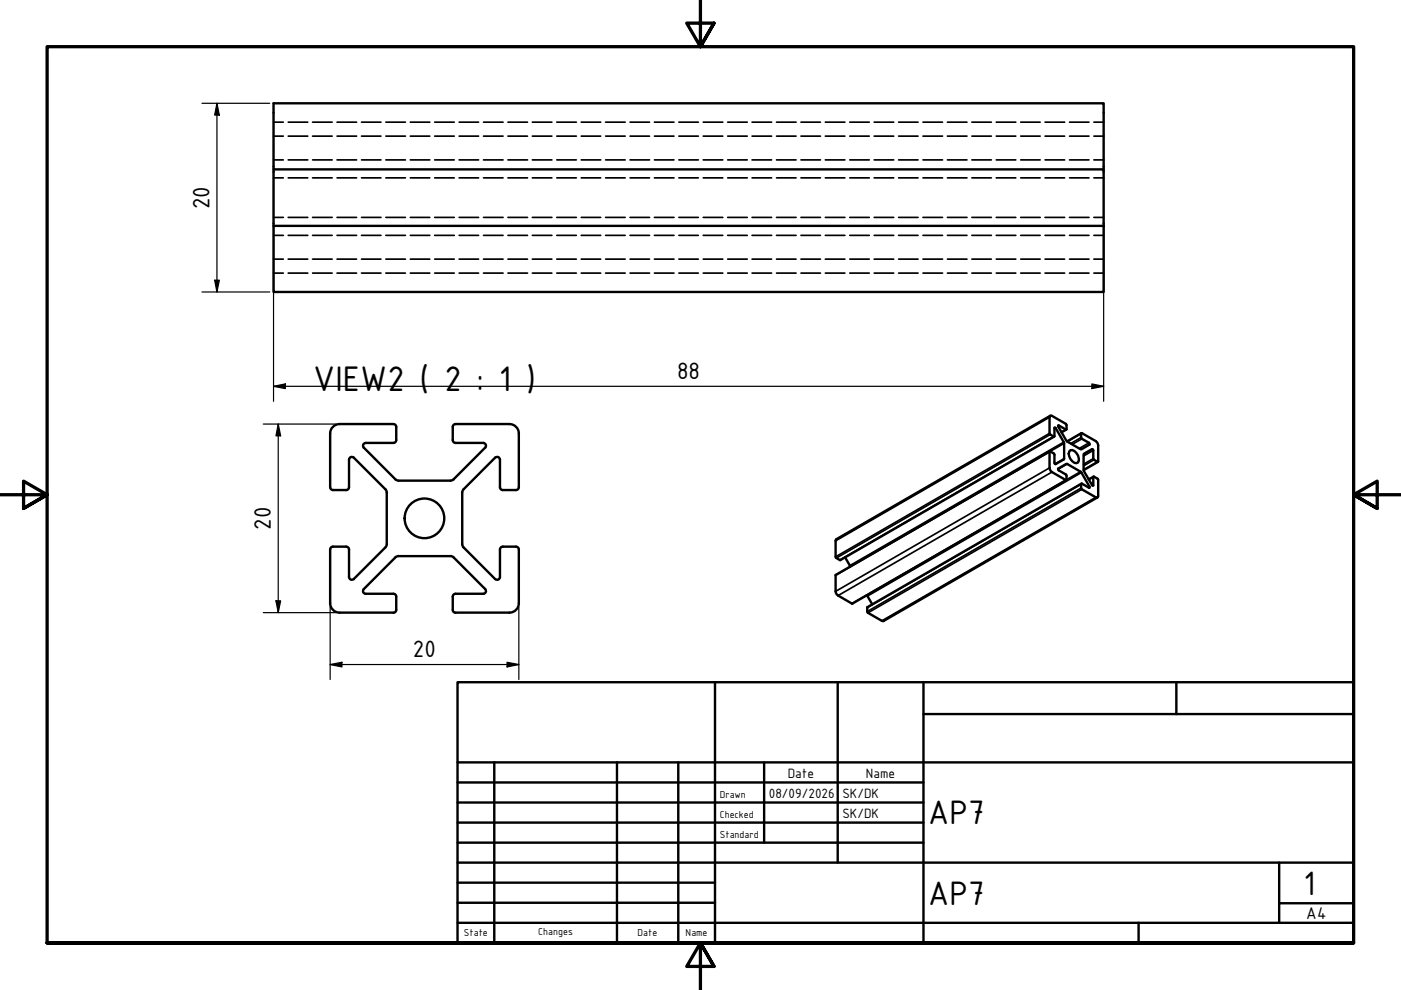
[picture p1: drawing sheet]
<svg xmlns="http://www.w3.org/2000/svg" width="297mm" height="210mm" viewBox="0 0 297 210" stroke-linecap="round" stroke-linejoin="round" font-family="sans-serif">
<!-- layer: Hidden (ISO) -->
<g fill="none" stroke="#000" stroke-width=".36">
<path d="M58 25.9h2.1M58 33.9h2.1M58 28.9h2.1M58 37.7h2.1M61.1 25.9h4.2M61.1 33.9h4.2M61.1 28.9h4.2M61.1 37.7h4.2M66.3 25.9h4.1M66.3 33.9h4.1M66.3 28.9h4.1M66.3 37.7h4.1"/>
<path d="M71.5 25.9h4.1M71.5 33.9h4.1M71.5 28.9h4.1M71.5 37.7h4.1M76.6 25.9h4.2M76.6 33.9h4.2M76.6 28.9h4.2M76.6 37.7h4.2M81.8 25.9h4.2M81.8 33.9h4.2M81.8 28.9h4.2M81.8 37.7h4.2"/>
<path d="M87 25.9h4.1M87 33.9h4.1M87 28.9h4.1M87 37.7h4.1M92.2 25.9h4.1M92.2 33.9h4.1M92.2 28.9h4.1M92.2 37.7h4.1M97.3 25.9h4.2M97.3 33.9h4.2M97.3 28.9h4.2M97.3 37.7h4.2"/>
<path d="M102.5 25.9h4.2M102.5 33.9h4.2M102.5 28.9h4.2M102.5 37.7h4.2M107.7 25.9h4.1M107.7 33.9h4.1M107.7 28.9h4.1M107.7 37.7h4.1M112.9 25.9h4.1M112.9 33.9h4.1M112.9 28.9h4.1M112.9 37.7h4.1"/>
<path d="M118 25.9h4.2M118 33.9h4.2M118 28.9h4.2M118 37.7h4.2M123.2 25.9h4.2M123.2 33.9h4.2M123.2 28.9h4.2M123.2 37.7h4.2M128.4 25.9h4.1M128.4 33.9h4.1M128.4 28.9h4.1M128.4 37.7h4.1"/>
<path d="M133.6 25.9h4.1M133.6 33.9h4.1M133.6 28.9h4.1M133.6 37.7h4.1M138.7 25.9h4.2M138.7 33.9h4.2M138.7 28.9h4.2M138.7 37.7h4.2M143.9 25.9h4.2M143.9 33.9h4.2M143.9 28.9h4.2M143.9 37.7h4.2"/>
<path d="M149.1 25.9h4.1M149.1 33.9h4.1M149.1 28.9h4.1M149.1 37.7h4.1M154.3 25.9h4.1M154.3 33.9h4.1M154.3 28.9h4.1M154.3 37.7h4.1M159.4 25.9h4.2M159.4 33.9h4.2M159.4 28.9h4.2M159.4 37.7h4.2"/>
<path d="M164.6 25.9h4.2M164.6 33.9h4.2M164.6 28.9h4.2M164.6 37.7h4.2M169.8 25.9h4.1M169.8 33.9h4.1M169.8 28.9h4.1M169.8 37.7h4.1M175 25.9h4.1M175 33.9h4.1M175 28.9h4.1M175 37.7h4.1"/>
<path d="M180.2 25.9h4.1M180.2 33.9h4.1M180.2 28.9h4.1M180.2 37.7h4.1M185.3 25.9h4.2M185.3 33.9h4.2M185.3 28.9h4.2M185.3 37.7h4.2M190.5 25.9h4.1M190.5 33.9h4.1M190.5 28.9h4.1M190.5 37.7h4.1"/>
<path d="M195.7 25.9h4.1M195.7 33.9h4.1M195.7 28.9h4.1M195.7 37.7h4.1M200.9 25.9h4.1M200.9 33.9h4.1M200.9 28.9h4.1M200.9 37.7h4.1M206.1 25.9h4.1M206.1 33.9h4.1M206.1 28.9h4.1M206.1 37.7h4.1"/>
<path d="M211.2 25.9h4.2M211.2 33.9h4.2M211.2 28.9h4.2M211.2 37.7h4.2M216.4 25.9h4.1M216.4 33.9h4.1M216.4 28.9h4.1M216.4 37.7h4.1M221.6 25.9h4.1M221.6 33.9h4.1M221.6 28.9h4.1M221.6 37.7h4.1"/>
<path d="M226.8 25.9h4.1M226.8 33.9h4.1M226.8 28.9h4.1M226.8 37.7h4.1M231.9 25.9h2.1M231.9 33.9h2.1M231.9 28.9h2.1M231.9 37.7h2.1M58 49.9h2.1M58 57.9h2.1M58 54.9h2.1M58 46.1h2.1"/>
<path d="M61.1 49.9h4.2M61.1 57.9h4.2M61.1 54.9h4.2M61.1 46.1h4.2M66.3 49.9h4.1M66.3 57.9h4.1M66.3 54.9h4.1M66.3 46.1h4.1M71.5 49.9h4.1M71.5 57.9h4.1M71.5 54.9h4.1M71.5 46.1h4.1"/>
<path d="M76.6 49.9h4.2M76.6 57.9h4.2M76.6 54.9h4.2M76.6 46.1h4.2M81.8 49.9h4.2M81.8 57.9h4.2M81.8 54.9h4.2M81.8 46.1h4.2M87 49.9h4.1M87 57.9h4.1M87 54.9h4.1M87 46.1h4.1"/>
<path d="M92.2 49.9h4.1M92.2 57.9h4.1M92.2 54.9h4.1M92.2 46.1h4.1M97.3 49.9h4.2M97.3 57.9h4.2M97.3 54.9h4.2M97.3 46.1h4.2M102.5 49.9h4.2M102.5 57.9h4.2M102.5 54.9h4.2M102.5 46.1h4.2"/>
<path d="M107.7 49.9h4.1M107.7 57.9h4.1M107.7 54.9h4.1M107.7 46.1h4.1M112.9 49.9h4.1M112.9 57.9h4.1M112.9 54.9h4.1M112.9 46.1h4.1M118 49.9h4.2M118 57.9h4.2M118 54.9h4.2M118 46.1h4.2"/>
<path d="M123.2 49.9h4.2M123.2 57.9h4.2M123.2 54.9h4.2M123.2 46.1h4.2M128.4 49.9h4.1M128.4 57.9h4.1M128.4 54.9h4.1M128.4 46.1h4.1M133.6 49.9h4.1M133.6 57.9h4.1M133.6 54.9h4.1M133.6 46.1h4.1"/>
<path d="M138.7 49.9h4.2M138.7 57.9h4.2M138.7 54.9h4.2M138.7 46.1h4.2M143.9 49.9h4.2M143.9 57.9h4.2M143.9 54.9h4.2M143.9 46.1h4.2M149.1 49.9h4.1M149.1 57.9h4.1M149.1 54.9h4.1M149.1 46.1h4.1"/>
<path d="M154.3 49.9h4.1M154.3 57.9h4.1M154.3 54.9h4.1M154.3 46.1h4.1M159.4 49.9h4.2M159.4 57.9h4.2M159.4 54.9h4.2M159.4 46.1h4.2M164.6 49.9h4.2M164.6 57.9h4.2M164.6 54.9h4.2M164.6 46.1h4.2"/>
<path d="M169.8 49.9h4.1M169.8 57.9h4.1M169.8 54.9h4.1M169.8 46.1h4.1M175 49.9h4.1M175 57.9h4.1M175 54.9h4.1M175 46.1h4.1M180.2 49.9h4.1M180.2 57.9h4.1M180.2 54.9h4.1M180.2 46.1h4.1"/>
<path d="M185.3 49.9h4.2M185.3 57.9h4.2M185.3 54.9h4.2M185.3 46.1h4.2M190.5 49.9h4.1M190.5 57.9h4.1M190.5 54.9h4.1M190.5 46.1h4.1M195.7 49.9h4.1M195.7 57.9h4.1M195.7 54.9h4.1M195.7 46.1h4.1"/>
<path d="M200.9 49.9h4.1M200.9 57.9h4.1M200.9 54.9h4.1M200.9 46.1h4.1M206.1 49.9h4.1M206.1 57.9h4.1M206.1 54.9h4.1M206.1 46.1h4.1M211.2 49.9h4.2M211.2 57.9h4.2M211.2 54.9h4.2M211.2 46.1h4.2"/>
<path d="M216.4 49.9h4.1M216.4 57.9h4.1M216.4 54.9h4.1M216.4 46.1h4.1M221.6 49.9h4.1M221.6 57.9h4.1M221.6 54.9h4.1M221.6 46.1h4.1M226.8 49.9h4.1M226.8 57.9h4.1M226.8 54.9h4.1M226.8 46.1h4.1"/>
<path d="M231.9 49.9h2.1M231.9 57.9h2.1M231.9 54.9h2.1M231.9 46.1h2.1"/>
</g>
<!-- layer: Visible (ISO) -->
<g fill="none" stroke="#000" stroke-width=".51">
<path d="M58 35.9v12M234 35.9v-14h-176v14h176v12M58 47.9h176v14h-176zM72 89.9a2 2 0 0 0-2 2v11.4a.6 .6 0 0 0 .6 .6h2.8a.6 .6 0 0 0 .6-.6v-5.8a.6 .6 0 0 1 .4-.6 .6 .6 0 0 1 .6 .1M72 89.9h11.4M75 97l6.7 6.7 .3 .5v11.2M77.2 94.9l6.6 6.7 .7 .3h11.2l.5-.3 6.6-6.7M77.6 93.9a.6 .6 0 0 0-.6 .4 .6 .6 0 0 0 .1 .6M77.6 93.9h5.8M83.4 89.9a.6 .6 0 0 1 .6 .6M84 90.5v2.8a.6 .6 0 0 1-.6 .6M96 90.5v2.8a.6 .6 0 0 0 .6 .6"/>
<path d="M96.6 89.9a.6 .6 0 0 0-.6 .6M96.6 89.9h11.4M96.6 93.9h5.8M102.4 93.9a.6 .6 0 0 1 .6 .4 .6 .6 0 0 1-.1 .6M108 89.9a2 2 0 0 1 2 2v11.4a.6 .6 0 0 1-.6 .6h-2.8a.6 .6 0 0 1-.6-.6v-5.8a.6 .6 0 0 0-.4-.6 .6 .6 0 0 0-.6 .1l-6.7 6.7M222.6 95.7l-45.4 26.2v3.8l.5 .6 3 1.7 45.4-26.2M222.6 88.2h.4l3 1.7 .1 .2v1l-1.6-.9-.1 .2 1.7 3 3 1.8 .2 .1 1.7-1.1-.1-.3-1.6-1v-1.1l3.3 2 .2 .6v3.5l-1-.5v-1.9l-.3-.3-1.8 1.2v3.2l1.9 3.4 .2-.1v-1.8l1 .5v3.8h-.5l-2.9-1.6-.2-.3 .1-1 1.6 .9 .1-.2-1.7-3-3-1.8h-.2l-1.8 1.1 .2 .2 1.6 1v1.1l-3.3-1.9-.3-.7v-3.4l.2-.1 .8 .5 .1 1.9 .1 .3 1.8-1 .1-3.4-1.9-3.4-.1 .1-.1 1.9-.9-.6zM222.7 88.2l-45.4 26.1-.1 .4v3.5l1 .6 45.3-26.2M226.1 91.1l-1 .6M226.9 95.5a1.86 1.86 0 0 1 1.7 2.6 1.19 1.19 0 0 1-1.7-.8 1.35 1.35 0 0 1 0-1.8zM229.3 91.8l-3.1 1.8M232.8 97.9l-3.1 1.8"/>
<path d="M82 115.4l-.3 .7-6.7 6.7M84.5 117.9l-.7 .3-6.6 6.7M84.5 117.9h11M95.5 117.9l.7 .3 6.6 6.7M98 115.4l.3 .7M98.3 103.7l-.3 .7v11M98.3 116.1l6.7 6.7a.6 .6 0 0 0 .6 .1 .6 .6 0 0 0 .4-.6v-5.8a.6 .6 0 0 1 .6-.6h2.8a.6 .6 0 0 1 .6 .6v11.4a2 2 0 0 1-2 2M179.2 118.2l1.1 1.9M229.3 102.5l-45.4 26.2v1.1l3.1 1.8 .3 .1 45.4-26.2M231.8 101.1l-1 .5M72 129.9h11.4M75 122.8a.6 .6 0 0 1-.6 .1 .6 .6 0 0 1-.4-.6v-5.8a.6 .6 0 0 0-.6-.6h-2.8a.6 .6 0 0 0-.6 .6v11.4a2 2 0 0 0 2 2"/>
<path d="M77.1 124.9a.6 .6 0 0 0-.1 .6 .6 .6 0 0 0 .6 .4M77.6 125.9h5.8M83.4 125.9a.6 .6 0 0 1 .6 .6M84 129.3a.6 .6 0 0 1-.6 .6M84 126.5v2.8M96 129.3a.6 .6 0 0 0 .6 .6M96 126.5v2.8M96.6 125.9a.6 .6 0 0 0-.6 .6M96.6 129.9h11.4M96.6 125.9h5.8M102.9 124.9a.6 .6 0 0 1 .1 .6 .6 .6 0 0 1-.6 .4M183.8 126.2l1.1 1.9"/>
<circle cx="90" cy="109.9" r="4.2"/>
</g>
<!-- layer: Visible Narrow (ISO) -->
<g fill="none" stroke="#000" stroke-width=".36">
<path d="M222.5 95.8l-45.3 26.2M222.5 99.2l-45.3 26.2M222.5 88.5l-45.3 26.2M222.5 91.9l-45.3 26.2M222.7 92.1l-45.4 26.2M223.4 92.6l-45.3 26.1M223.8 90.8l-.2 .1M224.5 90.2l-.2 .1M225.5 93.7l-45.3 26.2M225.6 94l-2.9 1.7M225.6 97.3l-1.9 1.1M226 91.1l-1 .5"/>
<path d="M226.3 98.4l-2 1.1M229.2 91.9l-2.9 1.7M229.2 92.8l-2.2 1.2M229.4 93l-2.1 1.2M230.9 93.9l-2.1 1.2M231.8 95.5l-2.1 1.2M231.8 97.2l-2.1 1.2M231.9 97.5l-2.2 1.3M232.7 97.9l-3 1.7M223 100.1l-45.3 26.2M226 101.8l-45.4 26.2M229.1 100l-3 1.7"/>
<path d="M229.2 102.7l-45.3 26.1M229.2 103.5l-45.3 26.2M229.3 100.2l-45.4 26.2M229.4 103.8l-45.4 26.1M231 103.2l-.3 .1M231.8 101.1l-.9 .6M231.8 102.9l-.2 .1M232.3 105.4l-45.3 26.2"/>
</g>
<!-- layer: Border (ISO) -->
<path d="M148.5 -.1v10l-2.9-5h5.8l-2.9 5 2.9-5M0 104.9h10l-5-2.9v5.8l5-2.9-5 2.9M297 104.9h-10l5-2.9v5.8l-5-2.9 5 2.9M10 199.9v-190h277v190h-277h277M151.4 204.9l-2.9-5 2.9 5h-5.8l2.9-5v10" fill="none" stroke="#000" stroke-width=".7"/>
<!-- layer: Title (ISO) -->
<g fill="none" stroke="#000" stroke-width=".51">
<path d="M97 144.6h190v55.3h-190zM151.6 144.6v55.3M177.6 144.6v38.3M195.8 151.4h91.2M195.8 144.6v55.3M249.4 144.6v6.8M97 165.9h98.8M97 170.2h98.8M97 174.4h98.8M97 178.7h98.8M97 161.6h190M104.8 161.6v38.3"/>
<path d="M130.8 161.6v38.3M143.8 161.6v38.3M162 161.6v17.1M97 195.7h190M97 182.9h190M97 187.1h54.6M97 191.4h54.6M241.4 195.7v4.2M271.2 191.5h15.8M271.2 182.9v12.8"/>
</g>
<!-- layer: Dimension (ISO) -->
<g fill="none" stroke="#000" stroke-width=".25">
<path d="M42.8 21.9h14.4M46 21.9l.5 2.5h-1zM46 21.9v40M45.5 59.4h1l-.5 2.5zM58 48.2v36.9M234 48.2v36.9M42.8 61.9h14.4M55.8 89.9h15.4M58 81.9l2.5-.5v1zM58 81.9h176M59 89.9l.5 2.5h-1zM59 89.9v40"/>
<path d="M231.5 81.4l2.5 .5-2.5 .5zM55.8 129.9h15.4M58.5 127.4h1l-.5 2.5zM70 128.7v15.4M110 128.7v15.4M70 140.9l2.5-.5v1zM70 140.9h40M107.5 140.4l2.5 .5-2.5 .5z"/>
</g>
<path d="M46 21.9l.5 2.5h-1zM45.5 59.4h1l-.5 2.5zM59 89.9l.5 2.5h-1zM58 81.9l2.5-.5v1zM231.5 81.4l2.5 .5-2.5 .5zM58.5 127.4h1l-.5 2.5zM70 140.9l2.5-.5v1zM107.5 140.4l2.5 .5-2.5 .5z" fill="#000"/>
<text font-size="8.1" x="66.4" y="82.9">VIEW2 ( 2 : 1 )</text>
<g font-size="7.7">
<text x="196.8" y="174.8">AP7</text>
<text x="196.8" y="191.8">AP7</text>
<text x="276.4" y="189.7">1</text>
</g>
<g font-size="5.4">
<text x="44.4" y="44.4" transform="rotate(-90 44.4 44.4)">20</text>
<text x="143.6" y="80.3">88</text>
<text x="57.4" y="112.3" transform="rotate(-90 57.4 112.3)">20</text>
<text x="87.5" y="139.3">20</text>
</g>
<text font-size="3.9" x="277" y="194.8">A4</text>
<g font-size="3.1">
<text x="167" y="164.9">Date</text>
<text x="183.6" y="164.9">Name</text>
<text x="163" y="169.2">08/09/2026</text>
<text x="178.6" y="169.2">SK/DK</text>
<text x="178.6" y="173.4">SK/DK</text>
</g>
<g font-size="2.3">
<text x="152.6" y="169.2">Drawn</text>
<text x="152.6" y="173.4">Checked</text>
<text x="152.6" y="177.6">Standard</text>
<text x="98.3" y="198.5">State</text>
<text x="114.1" y="198.3">Changes</text>
<text x="135.2" y="198.5">Date</text>
<text x="145.4" y="198.5">Name</text>
</g>
</svg>
